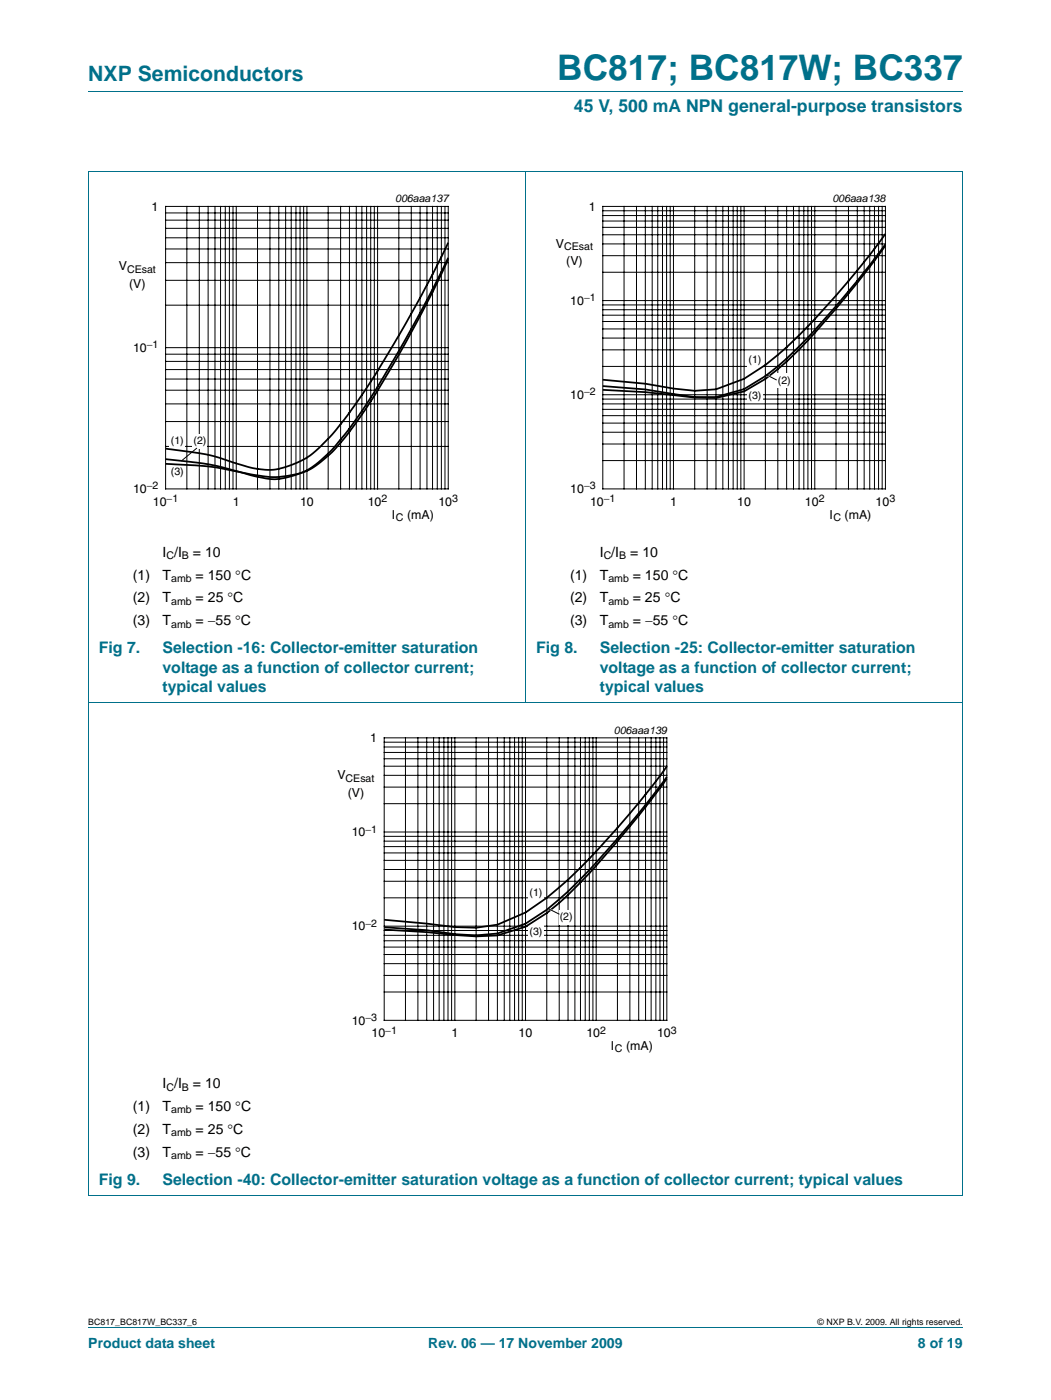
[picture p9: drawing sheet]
<svg xmlns="http://www.w3.org/2000/svg" width="210mm" height="280mm" viewBox="0 0 210 280" stroke-linecap="round" stroke-linejoin="round" font-family="sans-serif">
<path d="M17.6 18.3h174.7M17.6 34.2h174.7M17.6 34.2v204.6M104.9 34.2v106.2M192.3 34.2v204.6M17.6 140.4h174.7M17.6 238.8h174.7M17.6 265.3h174.7" fill="none" stroke="#00708a" stroke-width=".2"/>
<path d="M20.4 38.4h81.8v66.4h-81.8z" fill="none" stroke="#fff" stroke-width=".2"/>
<g fill="none" stroke="#000" stroke-width=".2">
<path d="M33.1 41.2h56.4v56.5h-56.4zM33.1 56h56.4M33.1 52.5h56.4M33.1 49.7h56.4M33.1 47.5h56.4M33.1 45.6h56.4M33.1 44h56.4M33.1 42.6h56.4M37.3 41.2v56.5M39.8 41.2v56.5M41.6 41.2v56.5M42.9 41.2v56.5"/>
<path d="M44 41.2v56.5M45 41.2v56.5M45.8 41.2v56.5M46.5 41.2v56.5M47.2 41.2v56.5M51.4 41.2v56.5M53.9 41.2v56.5M55.7 41.2v56.5M57 41.2v56.5M58.2 41.2v56.5M59.1 41.2v56.5M59.9 41.2v56.5"/>
<path d="M60.6 41.2v56.5M61.3 41.2v56.5M65.5 41.2v56.5M68 41.2v56.5M69.8 41.2v56.5M71.2 41.2v56.5M72.3 41.2v56.5M73.2 41.2v56.5M74 41.2v56.5M74.8 41.2v56.5M75.4 41.2v56.5M79.7 41.2v56.5"/>
<path d="M82.1 41.2v56.5M83.9 41.2v56.5M85.3 41.2v56.5M86.4 41.2v56.5M87.3 41.2v56.5M88.1 41.2v56.5M88.9 41.2v56.5M33.1 78h56.4M33.1 75.7h56.4M33.1 73.9h56.4M33.1 72.2h56.4M33.1 70.8h56.4"/>
<path d="M33.1 69.5h56.4M33.1 61h56.4M33.1 89.2h56.4M33.1 84.2h56.4M33.1 80.7h56.4"/>
</g>
<g fill="#fff">
<path d="M33.8 86.7h3.2v2.9h-3.2z"/>
<path d="M38.4 86.7h3v2.9h-3z"/>
<path d="M33.8 92.9h3.2v2.9h-3.2z"/>
</g>
<path d="M89.5 51.8l-2.9 6.1-2.3 4.5-5.4 9.7-5.5 9-4.9 6.8a23.3 23.3 0 0 1-7.5 6.3 19.1 19.1 0 0 1-11.6 .4l-2.2-.4a45.6 45.6 0 0 0-9.1-1.3l-5-.2M89.5 51.5l-5.4 10.7-5.5 9.7-5.6 9.2-2.8 4-2 2.6a24.7 24.7 0 0 1-7.6 6.6 13.3 13.3 0 0 1-10.2 .7l-3.8-1a57.1 57.1 0 0 0-13-2.2l-.5-.1M89.5 48.5l-5.4 10.7-3.9 6.9-4.6 7.7-4.9 7.4-4.4 5.7a19.8 19.8 0 0 1-7.8 5.9 12.4 12.4 0 0 1-9.6 .3l-1.7-.5a40.9 40.9 0 0 0-11.9-2.7l-2.2-.3" fill="none" stroke="#000" stroke-width=".35"/>
<g fill="none" stroke="#000" stroke-width=".2">
<path d="M120.4 41.2h56.4v56.5h-56.4zM120.4 54.4h56.4M120.4 51.1h56.4M120.4 48.7h56.4M120.4 46.9h56.4M120.4 45.4h56.4M120.4 44.2h56.4M120.4 43.1h56.4M120.4 42.1h56.4M124.6 41.2v56.5M127.1 41.2v56.5M128.9 41.2v56.5"/>
<path d="M130.3 41.2v56.5M131.4 41.2v56.5M132.3 41.2v56.5M133.1 41.2v56.5M133.8 41.2v56.5M134.5 41.2v56.5M138.7 41.2v56.5M141.2 41.2v56.5M143 41.2v56.5M144.4 41.2v56.5M145.5 41.2v56.5M146.4 41.2v56.5"/>
<path d="M147.2 41.2v56.5M148 41.2v56.5M148.6 41.2v56.5M152.9 41.2v56.5M155.3 41.2v56.5M157.1 41.2v56.5M158.5 41.2v56.5M159.6 41.2v56.5M160.5 41.2v56.5M161.4 41.2v56.5M162.1 41.2v56.5M162.7 41.2v56.5"/>
<path d="M167 41.2v56.5M169.5 41.2v56.5M171.2 41.2v56.5M172.6 41.2v56.5M173.7 41.2v56.5M174.6 41.2v56.5M175.5 41.2v56.5M176.2 41.2v56.5M120.4 79.7h56.4M120.4 78.9h56.4M120.4 73.2h56.4M120.4 69.9h56.4"/>
<path d="M120.4 67.6h56.4M120.4 65.7h56.4M120.4 64.2h56.4M120.4 63h56.4M120.4 61.9h56.4M120.4 60.9h56.4M120.4 60.1h56.4M39.3 89.6l-3 2.5M120.4 92h56.4M120.4 88.7h56.4M120.4 86.4h56.4M120.4 84.5h56.4"/>
<path d="M120.4 83.1h56.4M120.4 81.8h56.4M120.4 80.7h56.4"/>
</g>
<path d="M107.7 38.4h81.8v66.4h-81.8z" fill="none" stroke="#fff" stroke-width=".2"/>
<g fill="#fff">
<path d="M149.2 70.4h3.1v2.9h-3.1z"/>
<path d="M155.1 74.6h3v2.9h-3z"/>
<path d="M149.2 77.7h3.1v2.8h-3.1z"/>
</g>
<path d="M176.8 49.1a178.9 178.9 0 0 1-19.7 23.2l-4.2 3.4-4.3 2.5-5.6 1.3-4.3-.1-9.8-1-8.5-.5M176.8 48.8a177.4 177.4 0 0 1-9.8 12.4 91.5 91.5 0 0 1-14.1 14l-4.3 2.6-5.6 1.5h-4.3l-9.8-1.5-8.5-.7M176.8 46.7a146 146 0 0 1-9.8 12.4 99 99 0 0 1-14.1 13.8l-4.3 2.8-5.6 2.1-4.3 .3-4.2-.5-5.6-.9-8.5-.8" fill="none" stroke="#000" stroke-width=".35"/>
<path d="M153.2 75.1l.3-.1 .5 .2-.3 .2z" fill="#fff"/>
<g fill="none" stroke="#000" stroke-width=".2">
<path d="M153.1 74.9l1.9 1M76.7 147.4h56.5v56.5h-56.5zM76.7 157.3h56.5M76.7 154.9h56.5M76.7 153.1h56.5M76.7 151.6h56.5M76.7 150.4h56.5M76.7 149.3h56.5M76.7 148.3h56.5M81 147.4v56.5M83.5 147.4v56.5M85.2 147.4v56.5"/>
<path d="M86.6 147.4v56.5M87.7 147.4v56.5M88.7 147.4v56.5M89.5 147.4v56.5M90.2 147.4v56.5M90.8 147.4v56.5M95.1 147.4v56.5M97.6 147.4v56.5M99.3 147.4v56.5M100.7 147.4v56.5M101.8 147.4v56.5M102.8 147.4v56.5"/>
<path d="M103.6 147.4v56.5M104.3 147.4v56.5M105 147.4v56.5M109.2 147.4v56.5M111.7 147.4v56.5M113.4 147.4v56.5M114.8 147.4v56.5M115.9 147.4v56.5M116.9 147.4v56.5M117.7 147.4v56.5M118.4 147.4v56.5M119.1 147.4v56.5"/>
<path d="M123.3 147.4v56.5M125.8 147.4v56.5M127.6 147.4v56.5M128.9 147.4v56.5M130 147.4v56.5M131 147.4v56.5M131.8 147.4v56.5M132.5 147.4v56.5M76.7 179.4h56.5M76.7 176.1h56.5M76.7 173.7h56.5M76.7 171.9h56.5"/>
<path d="M76.7 170.4h56.5M76.7 169.2h56.5M76.7 168.1h56.5M76.7 167.1h56.5M76.7 166.3h56.5M76.7 160.6h56.5M76.7 198.2h56.5M76.7 194.9h56.5M76.7 192.6h56.5M76.7 190.7h56.5M76.7 189.3h56.5M76.7 188h56.5"/>
<path d="M76.7 186.9h56.5M76.7 185.9h56.5M76.7 185.1h56.5"/>
</g>
<path d="M64 144.6h81.9v66.3h-81.9z" fill="none" stroke="#fff" stroke-width=".2"/>
<g fill="#fff">
<path d="M105.5 177h3.1v2.9h-3.1z"/>
<path d="M111.6 181.8h3v2.9h-3z"/>
<path d="M105.5 184.9h3.1v2.9h-3.1z"/>
</g>
<path d="M133.2 155.6a176.5 176.5 0 0 1-9.9 12.5 99.1 99.1 0 0 1-14.1 14.3l-4.2 2.8-5.7 1.7-4.2 .2-9.9-.8-8.5-.5M133.2 155.2a183.1 183.1 0 0 1-9.9 12.4 109.5 109.5 0 0 1-14.1 14.2l-4.2 2.8-5.7 1.9-4.2 .4-4.3-.2-5.6-.8-8.5-.6M133.2 153.1a166.7 166.7 0 0 1-21.5 24.2l-2.5 2.1-4.2 2.9-5.7 2.5-4.2 .6-4.3-.1-5.6-.7-8.5-.8" fill="none" stroke="#000" stroke-width=".35"/>
<path d="M109.6 181.8l.3-.2 .5 .2-.3 .2z" fill="#fff"/>
<path d="M109.5 181.6l2.1 1" fill="none" stroke="#000" stroke-width=".2"/>
<text font-size="7" fill="#00708a" x="111.3" y="16">BC817; BC817W; BC337</text>
<text font-size="4.2" fill="#00708a" x="17.6" y="16.2">NXP Semiconductors</text>
<text font-size="3.5" fill="#00708a" x="114.6" y="22.4">45 V, 500 mA NPN general-purpose transistors</text>
<g font-size="3.2" fill="#00708a">
<text x="19.7" y="130.5">Fig 7.</text>
<text x="32.5" y="130.5">Selection -16: Collector-emitter saturation</text>
<text x="107.1" y="130.5">Fig 8.</text>
<text x="119.8" y="130.5">Selection -25: Collector-emitter saturation</text>
<text x="32.4" y="134.4">voltage as a function of collector current;</text>
<text x="119.8" y="134.4">voltage as a function of collector current;</text>
<text x="32.4" y="138.3">typical values</text>
<text x="119.8" y="138.3">typical values</text>
<text x="19.7" y="236.7">Fig 9.</text>
<text x="32.5" y="236.7">Selection -40: Collector-emitter saturation voltage as a function of collector current; typical values</text>
</g>
<g font-size="2.8">
<text x="32.4" y="111.2">I /I</text>
<text x="38.5" y="111.2">= 10</text>
<text x="119.8" y="111.2">I /I</text>
<text x="125.9" y="111.2">= 10</text>
<text x="26.5" y="115.8">(1)</text>
<text x="32.4" y="115.8">T</text>
<text x="39.1" y="115.8">= 150 °C</text>
<text x="113.9" y="115.8">(1)</text>
<text x="119.8" y="115.8">T</text>
<text x="126.4" y="115.8">= 150 °C</text>
<text x="26.5" y="125">(3)</text>
<text x="26.5" y="120.4">(2)</text>
<text x="32.4" y="125">T</text>
<text x="32.4" y="120.4">T</text>
<text x="39.1" y="125">= −55 °C</text>
<text x="39.1" y="120.4">= 25 °C</text>
<text x="113.9" y="120.4">(2)</text>
<text x="113.9" y="125">(3)</text>
<text x="119.8" y="120.4">T</text>
<text x="119.8" y="125">T</text>
<text x="126.4" y="125">= −55 °C</text>
<text x="126.4" y="120.4">= 25 °C</text>
<text x="26.5" y="222">(1)</text>
<text x="32.4" y="222">T</text>
<text x="32.4" y="217.4">I /I</text>
<text x="38.5" y="217.4">= 10</text>
<text x="39.1" y="222">= 150 °C</text>
<text x="26.5" y="226.6">(2)</text>
<text x="32.4" y="226.6">T</text>
<text x="39.1" y="226.6">= 25 °C</text>
<text x="26.5" y="231.2">(3)</text>
<text x="32.4" y="231.2">T</text>
<text x="39.1" y="231.2">= −55 °C</text>
</g>
<g font-size="2.8" fill="#00708a">
<text x="17.6" y="269.3">Product data sheet</text>
<text x="85.5" y="269.3">Rev. 06 — 17 November 2009</text>
<text x="183.3" y="269.3">8 of 19</text>
</g>
<g font-size="2.5">
<text x="30.3" y="42.1">1</text>
<text x="117.6" y="42.1">1</text>
<text x="111" y="49.5">V</text>
<text x="113.1" y="53">(V)</text>
<text x="23.7" y="54">V</text>
<text x="25.8" y="57.5">(V)</text>
<text x="113.9" y="60.9">10</text>
<text x="26.6" y="70.3">10</text>
<text x="113.9" y="79.7">10</text>
<text x="26.6" y="98.5">10</text>
<text x="30.5" y="101.1">10</text>
<text x="46.5" y="101.1">1</text>
<text x="59.9" y="101.1">10</text>
<text x="73.4" y="101.1">10</text>
<text x="87.6" y="101.1">10</text>
<text x="113.9" y="98.5">10</text>
<text x="117.8" y="101.1">10</text>
<text x="133.8" y="101.1">1</text>
<text x="147.2" y="101.1">10</text>
<text x="160.8" y="101.1">10</text>
<text x="174.9" y="101.1">10</text>
<text x="78.3" y="103.6">I</text>
<text x="81.3" y="103.6">(mA)</text>
<text x="165.7" y="103.6">I</text>
<text x="168.7" y="103.6">(mA)</text>
<text x="73.9" y="148.3">1</text>
<text x="67.4" y="155.7">V</text>
<text x="69.4" y="159.2">(V)</text>
<text x="70.2" y="167.1">10</text>
<text x="70.2" y="185.9">10</text>
<text x="70.2" y="204.7">10</text>
<text x="74.2" y="207.3">10</text>
<text x="90.2" y="207.3">1</text>
<text x="103.6" y="207.3">10</text>
<text x="117.1" y="207.3">10</text>
<text x="122" y="209.8">I</text>
<text x="125" y="209.8">(mA)</text>
<text x="131.2" y="207.3">10</text>
</g>
<g font-size="2.1">
<text x="78.9" y="40.4">006aaa137</text>
<text x="166.2" y="40.4">006aaa138</text>
<text x="112.7" y="50">CEsat</text>
<text x="25.4" y="54.5">CEsat</text>
<text x="116.6" y="60.2">−1</text>
<text x="29.3" y="69.6">−1</text>
<text x="149.5" y="72.5">(1)</text>
<text x="155.4" y="76.6">(2)</text>
<text x="116.6" y="79">−2</text>
<text x="149.5" y="79.8">(3)</text>
<text x="34.1" y="88.7">(1)</text>
<text x="38.6" y="88.7">(2)</text>
<text x="34.1" y="95">(3)</text>
<text x="29.3" y="97.8">−2</text>
<text x="33.3" y="100.3">−1</text>
<text x="76.2" y="100.3">2</text>
<text x="90.3" y="100.3">3</text>
<text x="116.6" y="97.8">−3</text>
<text x="120.6" y="100.3">−1</text>
<text x="163.5" y="100.3">2</text>
<text x="177.6" y="100.3">3</text>
<text x="79.1" y="104.1">C</text>
<text x="166.5" y="104.1">C</text>
<text x="33.2" y="111.7">C</text>
<text x="36.3" y="111.7">B</text>
<text x="120.6" y="111.7">C</text>
<text x="123.7" y="111.7">B</text>
<text x="34.2" y="116.3">amb</text>
<text x="121.5" y="116.3">amb</text>
<text x="34.2" y="125.5">amb</text>
<text x="34.2" y="120.9">amb</text>
<text x="121.5" y="125.5">amb</text>
<text x="121.5" y="120.9">amb</text>
<text x="122.6" y="146.6">006aaa139</text>
<text x="69" y="156.2">CEsat</text>
<text x="73" y="166.4">−1</text>
<text x="105.7" y="179.1">(1)</text>
<text x="73" y="185.2">−2</text>
<text x="111.8" y="183.9">(2)</text>
<text x="105.7" y="186.9">(3)</text>
<text x="73" y="204">−3</text>
<text x="76.9" y="206.5">−1</text>
<text x="119.9" y="206.5">2</text>
<text x="134" y="206.5">3</text>
<text x="122.8" y="210.3">C</text>
<text x="33.2" y="217.9">C</text>
<text x="36.3" y="217.9">B</text>
<text x="34.2" y="227.1">amb</text>
<text x="34.2" y="222.5">amb</text>
<text x="34.2" y="231.7">amb</text>
</g>
<g font-size="1.8">
<text x="17.6" y="264.7">BC817_BC817W_BC337_6</text>
<text x="163.3" y="264.7">© NXP B.V. 2009. All rights reserved.</text>
</g>
</svg>
